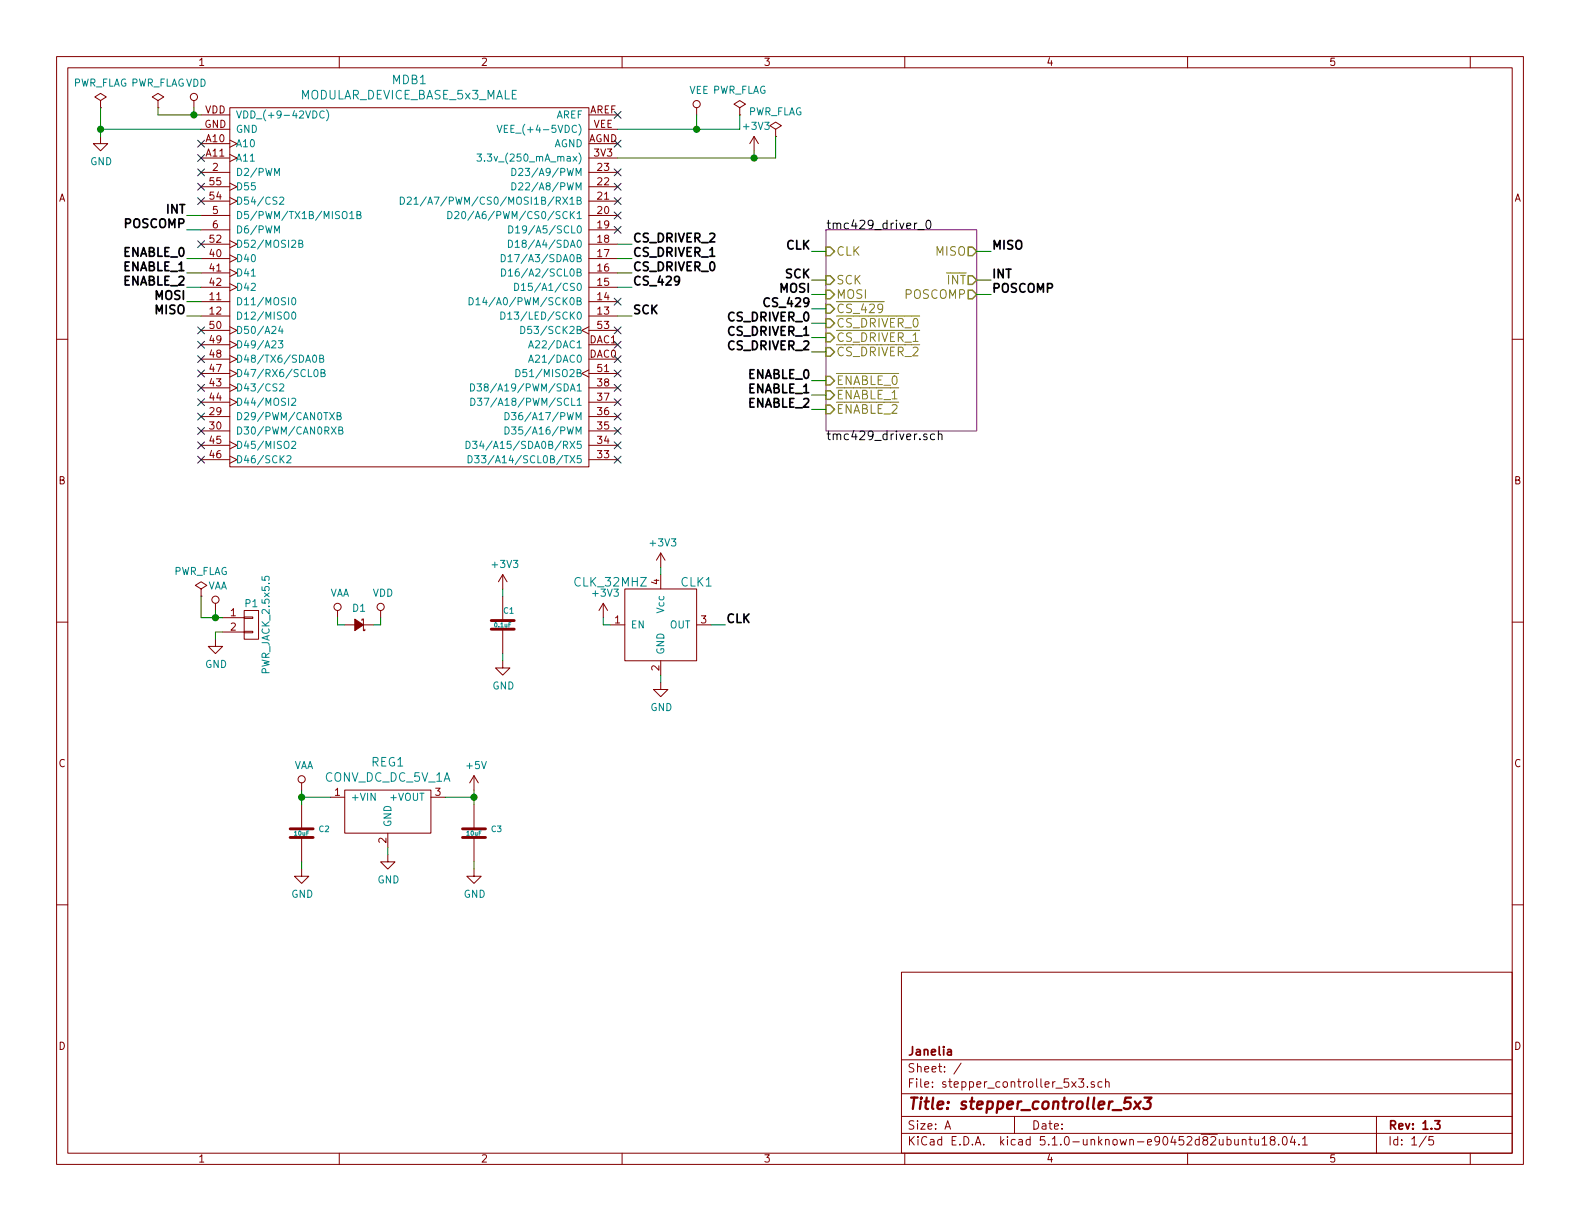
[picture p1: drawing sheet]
EESchema Schematic File Version 5
EELAYER 29 0
EELAYER END
$Descr A 11000 8500
encoding utf-8
Sheet 1 5
Title "stepper_controller_5x3"
Date ""
Rev "1.3"
Comp "Janelia"
Comment1 ""
Comment2 ""
Comment3 ""
Comment4 ""
$EndDescr
$Comp
L stepper_controller_5x3:MODULAR_DEVICE_BASE_5x3_MALE MDB1
U 1 1
P 2850 1550
F 0 "MDB1" H 2850 2547 60  0000 C CNN
F 1 "MODULAR_DEVICE_BASE_5x3_MALE" H 2850 2441 60  0000 C CNN
F 2 "stepper_controller_5x3:MODULAR_DEVICE_BASE_5X3_MALE" H 1300 1500 60  0001 C CNN
F 3 "" H 1350 3200 60  0000 C CNN
F 4 "digikey" H 1300 1600 60  0001 C CNN "Vendor"
F 5 "S1011E-25-ND" H 1300 1700 60  0001 C CNN "PartNumber"
F 6 "25 Positions Header Breakaway Connector 0.1in" H 1300 1800 60  0001 C CNN "Description"
F 7 "2" H 2600 1700 60  0001 C CNN "PartCount"
	1    2850 1550
	1    0    0    -1  
$EndComp
$Comp
L power:PWR_FLAG #FLG01
U 1 1
P 700 750
F 0 "#FLG01" H 150 225 50  0001 C CNN
F 1 "PWR_FLAG" H 700 924 50  0000 C CNN
F 2 "" H 150 150 50  0001 C CNN
F 3 "" H 150 150 50  0001 C CNN
	1    700  750 
	1    0    0    -1  
$EndComp
$Comp
L power:PWR_FLAG #FLG02
U 1 1
P 1100 750
F 0 "#FLG02" H 550 225 50  0001 C CNN
F 1 "PWR_FLAG" H 1100 924 50  0000 C CNN
F 2 "" H 550 150 50  0001 C CNN
F 3 "" H 550 150 50  0001 C CNN
	1    1100 750 
	1    0    0    -1  
$EndComp
Wire Wire Line
	1100 750  1100 800 
Wire Wire Line
	1100 800  1350 800 
Wire Wire Line
	700  750  700  900 
Wire Wire Line
	700  900  1400 900 
$Comp
L power:GND #PWR03
U 1 1
P 700 950
F 0 "#PWR03" H 0   -300 50  0001 C CNN
F 1 "GND" H 705 777 50  0000 C CNN
F 2 "" H 0   -50 50  0001 C CNN
F 3 "" H 0   -50 50  0001 C CNN
	1    700  950 
	1    0    0    -1  
$EndComp
Connection ~ 700  900 
$Comp
L power:VDD #PWR01
U 1 1
P 1350 750
F 0 "#PWR01" H -150 -50 50  0001 C CNN
F 1 "VDD" H 1367 923 50  0000 C CNN
F 2 "" H -150 100 50  0001 C CNN
F 3 "" H -150 100 50  0001 C CNN
	1    1350 750 
	1    0    0    -1  
$EndComp
Wire Wire Line
	1350 750  1350 800 
Connection ~ 1350 800 
$Comp
L power:PWR_FLAG #FLG03
U 1 1
P 5150 800
F 0 "#FLG03" H 4600 275 50  0001 C CNN
F 1 "PWR_FLAG" H 5150 974 50  0000 C CNN
F 2 "" H 4600 200 50  0001 C CNN
F 3 "" H 4600 200 50  0001 C CNN
	1    5150 800 
	1    0    0    -1  
$EndComp
Wire Wire Line
	4300 900  4850 900 
Wire Wire Line
	5150 900  5150 800 
$Comp
L power:VEE #PWR02
U 1 1
P 4850 800
F 0 "#PWR02" H -50 -100 50  0001 C CNN
F 1 "VEE" H 4867 973 50  0000 C CNN
F 2 "" H -50 50  50  0001 C CNN
F 3 "" H -50 50  50  0001 C CNN
	1    4850 800 
	1    0    0    -1  
$EndComp
Wire Wire Line
	4850 800  4850 900 
Connection ~ 4850 900 
NoConn ~ 1400 1000
NoConn ~ 1400 1100
NoConn ~ 1400 1200
NoConn ~ 1400 1300
NoConn ~ 1400 1400
NoConn ~ 1400 1700
NoConn ~ 1400 2300
NoConn ~ 1400 2400
NoConn ~ 1400 2500
NoConn ~ 1400 2600
NoConn ~ 1400 2700
NoConn ~ 1400 2800
NoConn ~ 1400 2900
NoConn ~ 1400 3000
NoConn ~ 1400 3100
NoConn ~ 1400 3200
NoConn ~ 4300 800 
NoConn ~ 4300 1000
NoConn ~ 4300 1300
NoConn ~ 4300 1400
NoConn ~ 4300 1500
NoConn ~ 4300 1600
NoConn ~ 4300 2100
NoConn ~ 4300 2300
NoConn ~ 4300 2400
NoConn ~ 4300 2500
NoConn ~ 4300 2600
NoConn ~ 4300 2700
NoConn ~ 4300 2800
NoConn ~ 4300 2900
NoConn ~ 4300 3000
NoConn ~ 4300 3100
NoConn ~ 4300 3200
$Sheet
S 5750 1600 1050 1400
U 58DAAD90
F0 "tmc429_driver_0" 60
F1 "tmc429_driver.sch" 60
F2 "CLK" I L 5750 1750 60 
F3 "SCK" I L 5750 1950 60 
F4 "MOSI" I L 5750 2050 60 
F5 "MISO" O R 6800 1750 60 
F6 "~INT" O R 6800 1950 60 
F7 "POSCOMP" O R 6800 2050 60 
F8 "~CS_429" I L 5750 2150 60 
F9 "~CS_DRIVER_0" I L 5750 2250 60 
F10 "~CS_DRIVER_1" I L 5750 2350 60 
F11 "~CS_DRIVER_2" I L 5750 2450 60 
F12 "~ENABLE_0" I L 5750 2650 60 
F13 "~ENABLE_1" I L 5750 2750 60 
F14 "~ENABLE_2" I L 5750 2850 60 
$EndSheet
Wire Wire Line
	1400 2100 1300 2100
Wire Wire Line
	1400 2200 1300 2200
Text Label 1300 2100 2    60   ~ 12
MOSI
Text Label 1300 2200 2    60   ~ 12
MISO
Wire Wire Line
	4300 2000 4400 2000
Text Label 4400 2000 0    60   ~ 12
CS_429
$Comp
L stepper_controller_5x3:0.1uF C1
U 1 1
P 3500 4350
F 0 "C1" H 3500 4450 40  0000 L CNN
F 1 "0.1uF" H 3500 4350 30  0000 C CNN
F 2 "stepper_controller_5x3:SM0805" H 3538 4200 30  0001 C CNN
F 3 "" H 3500 4350 60  0000 C CNN
F 4 "digikey" H 3600 4550 60  0001 C CNN "Vendor"
F 5 "399-14636-1-ND" H 3700 4650 60  0001 C CNN "PartNumber"
F 6 "CAP CER 0.1UF 50V X7R 0805" H 3800 4750 60  0001 C CNN "Description"
	1    3500 4350
	1    0    0    -1  
$EndComp
$Comp
L power:+3V3 #PWR04
U 1 1
P 5250 1050
F 0 "#PWR04" H 5250 900 50  0001 C CNN
F 1 "+3V3" H 5265 1223 50  0000 C CNN
F 2 "" H 5250 1050 50  0001 C CNN
F 3 "" H 5250 1050 50  0001 C CNN
	1    5250 1050
	1    0    0    -1  
$EndComp
$Comp
L power:PWR_FLAG #FLG04
U 1 1
P 5400 950
F 0 "#FLG04" H 4850 425 50  0001 C CNN
F 1 "PWR_FLAG" H 5400 1124 50  0000 C CNN
F 2 "" H 4850 350 50  0001 C CNN
F 3 "" H 4850 350 50  0001 C CNN
	1    5400 950 
	1    0    0    -1  
$EndComp
Wire Wire Line
	4300 1100 5250 1100
Wire Wire Line
	5400 1100 5400 950 
Wire Wire Line
	5250 1050 5250 1100
Connection ~ 5250 1100
$Comp
L power:+3V3 #PWR06
U 1 1
P 3500 4100
F 0 "#PWR06" H 3500 3950 50  0001 C CNN
F 1 "+3V3" H 3515 4273 50  0000 C CNN
F 2 "" H 3500 4100 50  0001 C CNN
F 3 "" H 3500 4100 50  0001 C CNN
	1    3500 4100
	1    0    0    -1  
$EndComp
$Comp
L power:GND #PWR012
U 1 1
P 3500 4600
F 0 "#PWR012" H 2800 3350 50  0001 C CNN
F 1 "GND" H 3505 4427 50  0000 C CNN
F 2 "" H 2800 3600 50  0001 C CNN
F 3 "" H 2800 3600 50  0001 C CNN
	1    3500 4600
	1    0    0    -1  
$EndComp
Wire Wire Line
	3500 4150 3500 4100
Wire Wire Line
	3500 4600 3500 4550
$Comp
L stepper_controller_5x3:CLK_32MHZ CLK1
U 1 1
P 4600 4350
F 0 "CLK1" H 4850 4650 60  0000 C CNN
F 1 "CLK_32MHZ" H 4250 4650 60  0000 C CNN
F 2 "stepper_controller_5x3:CTS_SMD_4_7X5MM" H 4750 4550 60  0001 C CNN
F 3 "" H 4600 4350 60  0001 C CNN
F 4 "digikey" H 4950 4750 60  0001 C CNN "Vendor"
F 5 "CTX277LVCT-ND" H 5050 4850 60  0001 C CNN "PartNumber"
F 6 "OSC XO 32.000MHZ HCMOS TTL SMD" H 5150 4950 60  0001 C CNN "Description"
	1    4600 4350
	1    0    0    -1  
$EndComp
$Comp
L power:+3V3 #PWR010
U 1 1
P 4200 4300
F 0 "#PWR010" H 4200 4150 50  0001 C CNN
F 1 "+3V3" H 4215 4473 50  0000 C CNN
F 2 "" H 4200 4300 50  0001 C CNN
F 3 "" H 4200 4300 50  0001 C CNN
	1    4200 4300
	1    0    0    -1  
$EndComp
$Comp
L power:+3V3 #PWR05
U 1 1
P 4600 3950
F 0 "#PWR05" H 4600 3800 50  0001 C CNN
F 1 "+3V3" H 4615 4123 50  0000 C CNN
F 2 "" H 4600 3950 50  0001 C CNN
F 3 "" H 4600 3950 50  0001 C CNN
	1    4600 3950
	1    0    0    -1  
$EndComp
Wire Wire Line
	4600 4000 4600 3950
Wire Wire Line
	4200 4300 4200 4350
Wire Wire Line
	4200 4350 4250 4350
$Comp
L power:GND #PWR013
U 1 1
P 4600 4750
F 0 "#PWR013" H 3900 3500 50  0001 C CNN
F 1 "GND" H 4605 4577 50  0000 C CNN
F 2 "" H 3900 3750 50  0001 C CNN
F 3 "" H 3900 3750 50  0001 C CNN
	1    4600 4750
	1    0    0    -1  
$EndComp
Wire Wire Line
	4600 4750 4600 4700
Wire Wire Line
	4950 4350 5050 4350
Text Label 5050 4350 0    60   ~ 12
CLK
Wire Wire Line
	5750 1750 5650 1750
Text Label 5650 1750 2    60   ~ 12
CLK
Wire Wire Line
	4300 2200 4400 2200
Text Label 4400 2200 0    60   ~ 12
SCK
Wire Wire Line
	5750 1950 5650 1950
Wire Wire Line
	5750 2050 5650 2050
Wire Wire Line
	5750 2150 5650 2150
Wire Wire Line
	5750 2250 5650 2250
Wire Wire Line
	5750 2350 5650 2350
Wire Wire Line
	5750 2450 5650 2450
Wire Wire Line
	5750 2650 5650 2650
Wire Wire Line
	5750 2750 5650 2750
Wire Wire Line
	5750 2850 5650 2850
Text Label 5650 1950 2    60   ~ 12
SCK
Text Label 5650 2050 2    60   ~ 12
MOSI
Text Label 5650 2150 2    60   ~ 12
CS_429
Text Label 5650 2250 2    60   ~ 12
CS_DRIVER_0
Text Label 5650 2350 2    60   ~ 12
CS_DRIVER_1
Text Label 5650 2450 2    60   ~ 12
CS_DRIVER_2
Text Label 5650 2650 2    60   ~ 12
ENABLE_0
Text Label 5650 2750 2    60   ~ 12
ENABLE_1
Text Label 5650 2850 2    60   ~ 12
ENABLE_2
Wire Wire Line
	6900 1750 6800 1750
Text Label 6900 1750 0    60   ~ 12
MISO
Wire Wire Line
	6800 1950 6900 1950
Wire Wire Line
	6800 2050 6900 2050
Text Label 6900 1950 0    60   ~ 12
INT
Text Label 6900 2050 0    60   ~ 12
POSCOMP
Wire Wire Line
	1400 1500 1300 1500
Wire Wire Line
	1400 1600 1300 1600
Text Label 1300 1500 2    60   ~ 12
INT
Text Label 1300 1600 2    60   ~ 12
POSCOMP
Wire Wire Line
	1400 1800 1300 1800
Wire Wire Line
	1400 1900 1300 1900
Wire Wire Line
	1400 2000 1300 2000
Text Label 1300 1800 2    60   ~ 12
ENABLE_0
Text Label 1300 1900 2    60   ~ 12
ENABLE_1
Text Label 1300 2000 2    60   ~ 12
ENABLE_2
Wire Wire Line
	4300 1900 4400 1900
Wire Wire Line
	4300 1800 4400 1800
Wire Wire Line
	4300 1700 4400 1700
Text Label 4400 1700 0    60   ~ 12
CS_DRIVER_2
Text Label 4400 1800 0    60   ~ 12
CS_DRIVER_1
Text Label 4400 1900 0    60   ~ 12
CS_DRIVER_0
$Comp
L stepper_controller_5x3:PWR_JACK_2.5x5.5 P1
U 1 1
P 1750 4350
F 0 "P1" H 1750 4500 50  0000 C CNN
F 1 "PWR_JACK_2.5x5.5" V 1850 4350 50  0000 C CNN
F 2 "stepper_controller_5x3:DCJACK_2PIN_HIGHCURRENT" H 1650 4400 60  0001 C CNN
F 3 "" H 1750 4350 60  0000 C CNN
F 4 "digikey" H 1850 4600 60  0001 C CNN "Vendor"
F 5 "CP-063BH-ND" H 1950 4700 60  0001 C CNN "PartNumber"
F 6 "CONN PWR JACK DC 2.5X5.5 8A T/H" H 2050 4800 60  0001 C CNN "Description"
	1    1750 4350
	1    0    0    -1  
$EndComp
$Comp
L power:GND #PWR011
U 1 1
P 1500 4450
F 0 "#PWR011" H 800 3200 50  0001 C CNN
F 1 "GND" H 1505 4277 50  0000 C CNN
F 2 "" H 800 3450 50  0001 C CNN
F 3 "" H 800 3450 50  0001 C CNN
	1    1500 4450
	1    0    0    -1  
$EndComp
$Comp
L power:VAA #PWR07
U 1 1
P 1500 4250
F 0 "#PWR07" H 1500 4100 50  0001 C CNN
F 1 "VAA" H 1517 4423 50  0000 C CNN
F 2 "" H 1500 4250 50  0001 C CNN
F 3 "" H 1500 4250 50  0001 C CNN
	1    1500 4250
	1    0    0    -1  
$EndComp
Wire Wire Line
	1500 4250 1500 4300
Wire Wire Line
	1400 4300 1500 4300
Wire Wire Line
	1500 4450 1500 4400
Wire Wire Line
	1500 4400 1550 4400
$Comp
L power:PWR_FLAG #FLG05
U 1 1
P 1400 4150
F 0 "#FLG05" H 850 3625 50  0001 C CNN
F 1 "PWR_FLAG" H 1400 4324 50  0000 C CNN
F 2 "" H 850 3550 50  0001 C CNN
F 3 "" H 850 3550 50  0001 C CNN
	1    1400 4150
	1    0    0    -1  
$EndComp
Wire Wire Line
	1400 4150 1400 4300
Connection ~ 1500 4300
$Comp
L stepper_controller_5x3:diode_schottky_45V_10A D1
U 1 1
P 2500 4350
F 0 "D1" H 2500 4237 50  0000 C CNN
F 1 "diode_schottky_45V_10A" H 2220 4270 50  0001 L CNN
F 2 "stepper_controller_5x3:CFP15" H 2350 4330 60  0001 C CNN
F 3 "" H 2450 4430 60  0001 C CNN
F 4 "digikey" H 2550 4530 60  0001 C CNN "Vendor"
F 5 "568-11697-1-ND" H 2650 4630 60  0001 C CNN "PartNumber"
F 6 "DIODE SCHOTTKY 45V 10A CFP15" H 2750 4730 60  0001 C CNN "Description"
	1    2500 4350
	-1   0    0    1   
$EndComp
$Comp
L power:VAA #PWR08
U 1 1
P 2350 4300
F 0 "#PWR08" H 2350 4150 50  0001 C CNN
F 1 "VAA" H 2367 4473 50  0000 C CNN
F 2 "" H 2350 4300 50  0001 C CNN
F 3 "" H 2350 4300 50  0001 C CNN
	1    2350 4300
	1    0    0    -1  
$EndComp
$Comp
L power:VDD #PWR09
U 1 1
P 2650 4300
F 0 "#PWR09" H 1150 3500 50  0001 C CNN
F 1 "VDD" H 2667 4473 50  0000 C CNN
F 2 "" H 1150 3650 50  0001 C CNN
F 3 "" H 1150 3650 50  0001 C CNN
	1    2650 4300
	1    0    0    -1  
$EndComp
Wire Wire Line
	2350 4300 2350 4350
Wire Wire Line
	2350 4350 2400 4350
Wire Wire Line
	2600 4350 2650 4350
Wire Wire Line
	2650 4350 2650 4300
$Comp
L stepper_controller_5x3:10uF C2
U 1 1
P 2100 5800
F 0 "C2" H 2215 5830 40  0000 L CNN
F 1 "10uF" H 2100 5800 30  0000 C CNN
F 2 "stepper_controller_5x3:SM0805" H 2138 5650 30  0001 C CNN
F 3 "" H 2100 5800 60  0000 C CNN
F 4 "digikey" H 2200 6000 60  0001 C CNN "Vendor"
F 5 "445-14419-1-ND" H 2300 6100 60  0001 C CNN "PartNumber"
F 6 "CAP CER 10UF 35V X5R 0805" H 2400 6200 60  0001 C CNN "Description"
	1    2100 5800
	1    0    0    -1  
$EndComp
$Comp
L stepper_controller_5x3:CONV_DC_DC_5V_1A REG1
U 1 1
P 2700 5550
F 0 "REG1" H 2700 5797 60  0000 C CNN
F 1 "CONV_DC_DC_5V_1A" H 2700 5691 60  0000 C CNN
F 2 "stepper_controller_5x3:DC_DC_CONV_R78C" H 2800 5150 60  0001 C CNN
F 3 "" H 2700 5550 60  0000 C CNN
F 4 "digikey" H 2700 5350 60  0001 C CNN "Vendor"
F 5 "945-1395-5-ND" H 2700 5450 60  0001 C CNN "PartNumber"
F 6 "CONV DC/DC 1A 5V OUT SIP VERT" H 3200 5550 60  0001 C CNN "Description"
	1    2700 5550
	1    0    0    -1  
$EndComp
$Comp
L stepper_controller_5x3:10uF C3
U 1 1
P 3300 5800
F 0 "C3" H 3415 5830 40  0000 L CNN
F 1 "10uF" H 3300 5800 30  0000 C CNN
F 2 "stepper_controller_5x3:SM0805" H 3338 5650 30  0001 C CNN
F 3 "" H 3300 5800 60  0000 C CNN
F 4 "digikey" H 3400 6000 60  0001 C CNN "Vendor"
F 5 "445-14419-1-ND" H 3500 6100 60  0001 C CNN "PartNumber"
F 6 "CAP CER 10UF 35V X5R 0805" H 3600 6200 60  0001 C CNN "Description"
	1    3300 5800
	1    0    0    -1  
$EndComp
Wire Wire Line
	2100 5500 2100 5550
Wire Wire Line
	2100 5550 2300 5550
Wire Wire Line
	3100 5550 3300 5550
Wire Wire Line
	3300 5500 3300 5550
$Comp
L power:GND #PWR017
U 1 1
P 2100 6050
F 0 "#PWR017" H 1400 4800 50  0001 C CNN
F 1 "GND" H 2105 5877 50  0000 C CNN
F 2 "" H 1400 5050 50  0001 C CNN
F 3 "" H 1400 5050 50  0001 C CNN
	1    2100 6050
	1    0    0    -1  
$EndComp
$Comp
L power:GND #PWR016
U 1 1
P 2700 5950
F 0 "#PWR016" H 2000 4700 50  0001 C CNN
F 1 "GND" H 2705 5777 50  0000 C CNN
F 2 "" H 2000 4950 50  0001 C CNN
F 3 "" H 2000 4950 50  0001 C CNN
	1    2700 5950
	1    0    0    -1  
$EndComp
$Comp
L power:GND #PWR018
U 1 1
P 3300 6050
F 0 "#PWR018" H 2600 4800 50  0001 C CNN
F 1 "GND" H 3305 5877 50  0000 C CNN
F 2 "" H 2600 5050 50  0001 C CNN
F 3 "" H 2600 5050 50  0001 C CNN
	1    3300 6050
	1    0    0    -1  
$EndComp
Wire Wire Line
	2100 6000 2100 6050
Wire Wire Line
	2700 5900 2700 5950
Wire Wire Line
	3300 6000 3300 6050
$Comp
L power:VAA #PWR014
U 1 1
P 2100 5500
F 0 "#PWR014" H 2100 5350 50  0001 C CNN
F 1 "VAA" H 2117 5673 50  0000 C CNN
F 2 "" H 2100 5500 50  0001 C CNN
F 3 "" H 2100 5500 50  0001 C CNN
	1    2100 5500
	1    0    0    -1  
$EndComp
Connection ~ 2100 5550
$Comp
L power:+5V #PWR015
U 1 1
P 3300 5500
F 0 "#PWR015" H 3300 5350 50  0001 C CNN
F 1 "+5V" H 3315 5673 50  0000 C CNN
F 2 "" H 3300 5500 50  0001 C CNN
F 3 "" H 3300 5500 50  0001 C CNN
	1    3300 5500
	1    0    0    -1  
$EndComp
Connection ~ 3300 5550
Wire Wire Line
	700  900  700  950 
Wire Wire Line
	1350 800  1400 800 
Wire Wire Line
	4850 900  5150 900 
Wire Wire Line
	5250 1100 5400 1100
Wire Wire Line
	1500 4300 1550 4300
Wire Wire Line
	2100 5550 2100 5600
Wire Wire Line
	3300 5550 3300 5600
NoConn ~ 4300 1200
$EndSCHEMATC
